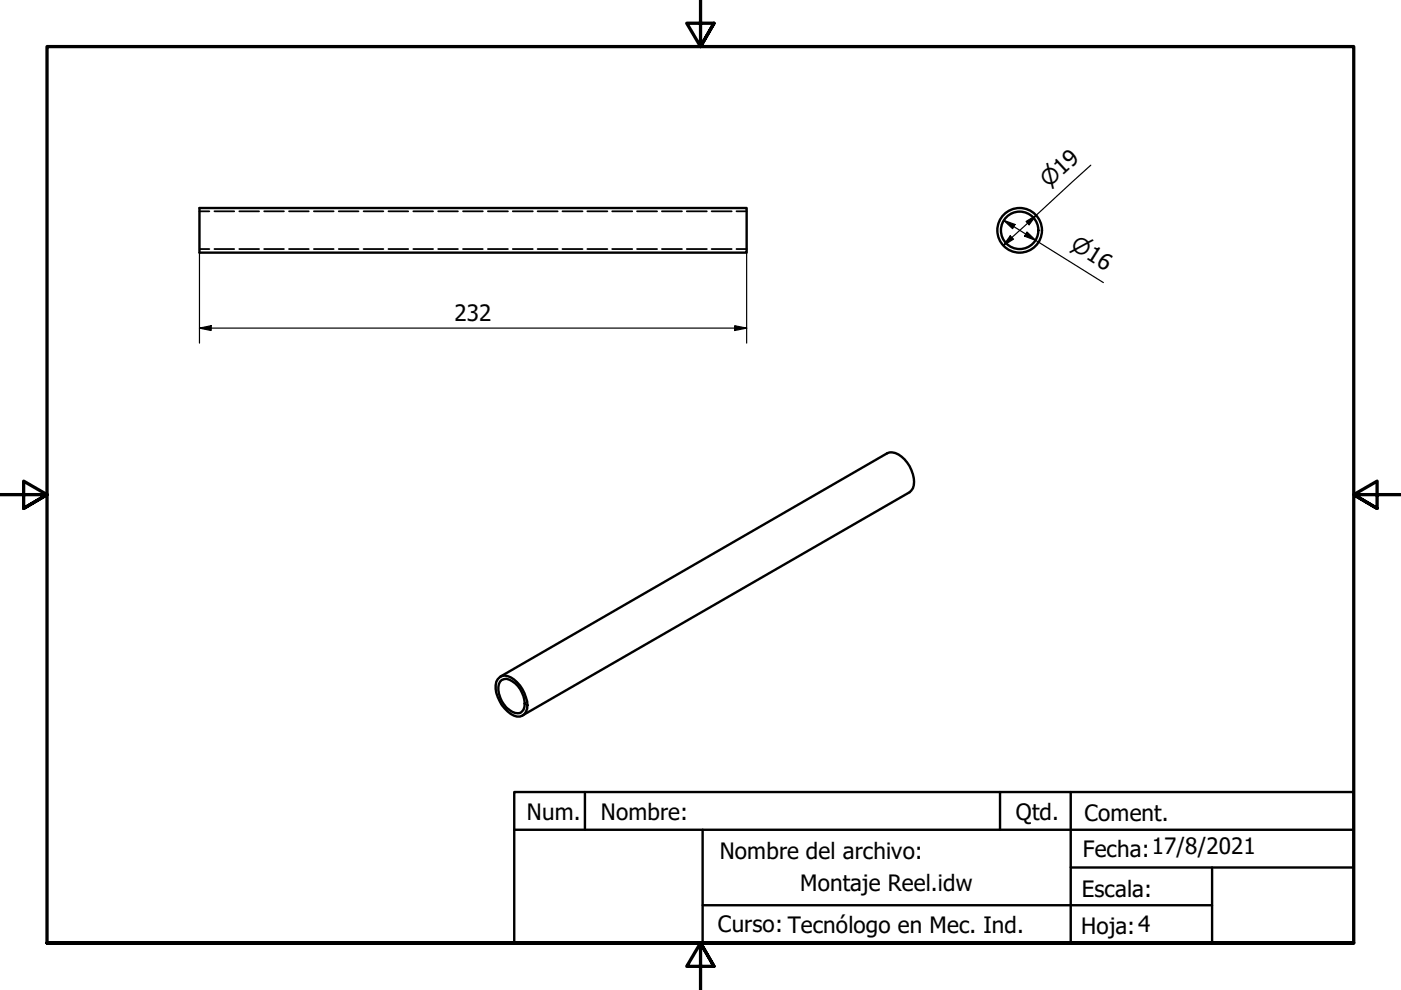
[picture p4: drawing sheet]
<svg xmlns="http://www.w3.org/2000/svg" width="297mm" height="210mm" viewBox="0 0 297 210" stroke-linecap="round" stroke-linejoin="round" font-family="sans-serif">
<!-- layer: Hidden (ISO) -->
<g fill="none" stroke="#000" stroke-width=".38">
<path d="M42.3 44.8h2.1M42.3 52.8h2.1M45.5 44.8h4.2M45.5 52.8h4.2M50.7 44.8h4.2M50.7 52.8h4.2M56 44.8h4.2M56 52.8h4.2M61.3 44.8h4.2M61.3 52.8h4.2M66.5 44.8h4.2M66.5 52.8h4.2"/>
<path d="M71.8 44.8h4.2M71.8 52.8h4.2M77.1 44.8h4.2M77.1 52.8h4.2M82.4 44.8h4.2M82.4 52.8h4.2M87.6 44.8h4.2M87.6 52.8h4.2M92.9 44.8h4.2M92.9 52.8h4.2M98.2 44.8h4.2M98.2 52.8h4.2"/>
<path d="M103.4 44.8h4.3M103.4 52.8h4.3M108.7 44.8h4.3M108.7 52.8h4.3M114 44.8h4.2M114 52.8h4.2M119.3 44.8h4.2M119.3 52.8h4.2M124.5 44.8h4.3M124.5 52.8h4.3M129.8 44.8h4.2M129.8 52.8h4.2"/>
<path d="M135.1 44.8h4.2M135.1 52.8h4.2M140.3 44.8h4.3M140.3 52.8h4.3M145.6 44.8h4.3M145.6 52.8h4.3M150.9 44.8h4.2M150.9 52.8h4.2M156.1 44.8h2.2M156.1 52.8h2.2"/>
</g>
<!-- layer: Visible (ISO) -->
<g fill="none" stroke="#000" stroke-width=".51">
<path d="M42.3 44.1h116v9.5h-116zM105.9 143.6a2.9 2.9 0 0 1 3.7 1 7.4 7.4 0 0 1 2.2 5.7 2.03 2.03 0 0 1-1.4 1.6 2.03 2.03 0 0 1-2.1-.5 7.6 7.6 0 0 1-3.2-6.1l.1-.7zM106 143.5l82.1-47.4a3.3 3.3 0 0 1 3.7 1.3 6.6 6.6 0 0 1 1.7 6.1l-.7 .9-82 47.3M106.4 144.2a2.9 2.9 0 0 1 3.4 1.3 5.4 5.4 0 0 1 1.2 5 1.85 1.85 0 0 1-3 0 5.7 5.7 0 0 1-2.2-5.5z"/>
<circle cx="216.2" cy="48.8" r="4.7"/>
<circle cx="216.2" cy="48.8" r="4"/>
</g>
<!-- layer: Border (ISO) -->
<path d="M148.5 -.1v10l-2.9-5h5.8l-2.9 5 2.9-5M0 104.9h10l-5-2.9v5.8l5-2.9-5 2.9M297 104.9h-10l5-2.9v5.8l-5-2.9 5 2.9M10 199.9v-190h277v190h-277h277M151.4 204.9l-2.9-5 2.9 5h-5.8l2.9-5v10" fill="none" stroke="#000" stroke-width=".7"/>
<!-- layer: Title (ISO) -->
<path d="M109 167.9h178v32h-178zM109 175.9h178M124 167.9v8M149 175.9v24M212 167.9v8M227 167.9v32M149 191.9h108M227 183.9h60M257 183.9v16" fill="none" stroke="#000" stroke-width=".51"/>
<!-- layer: Dimension (ISO) -->
<path d="M231.3 35l-18.6 17M42.3 53.6v19.1M158.3 53.6v19.1M212.8 46.7l2.4 .9-.5 .9zM212.8 46.7l21.1 13.2M214.2 50l.7 .7-2.2 1.3zM217.6 47l2.1-1.4-1.5 2.1zM217.7 49.2l1.9 1.8-2.4-.9zM42.3 69.6l2.5-.5v1zM42.3 69.6h116M155.8 69.1l2.5 .5-2.5 .5z" fill="none" stroke="#000" stroke-width=".25"/>
<g fill="#000">
<path d="M214.2 50l.7 .7-2.2 1.3z" fill-rule="evenodd"/>
<path d="M212.8 46.7l2.4 .9-.5 .9z" fill-rule="evenodd"/>
<path d="M217.7 49.2l1.9 1.8-2.4-.9z" fill-rule="evenodd"/>
<path d="M217.6 47l2.1-1.4-1.5 2.1z" fill-rule="evenodd"/>
<path d="M42.3 69.6l2.5-.5v1z" fill-rule="evenodd"/>
<path d="M155.8 69.1l2.5 .5-2.5 .5z" fill-rule="evenodd"/>
</g>
<g font-size="4.8">
<text x="96.3" y="68">232</text>
<text x="111.7" y="173.8">Num.</text>
<text x="127.4" y="174">Nombre:</text>
<text x="215.4" y="174">Qtd.</text>
<text x="229.9" y="174">Coment.</text>
<text x="152.6" y="182">Nombre del archivo:</text>
<text x="229.6" y="181.6">Fecha:17/8/2021</text>
<text x="169.7" y="188.9">Montaje Reel.idw</text>
<text x="229.4" y="190.2">Escala:</text>
<text x="152.2" y="197.6">Curso: Tecnólogo en Mec. Ind.</text>
<text x="229.2" y="198">Hoja:4</text>
</g>
<g font-size="4.6">
<text x="222.4" y="39.9" transform="rotate(-43 222.4 39.9)">⌀19</text>
<text x="226.8" y="52.6" transform="rotate(32 226.8 52.6)">⌀16</text>
</g>
</svg>
